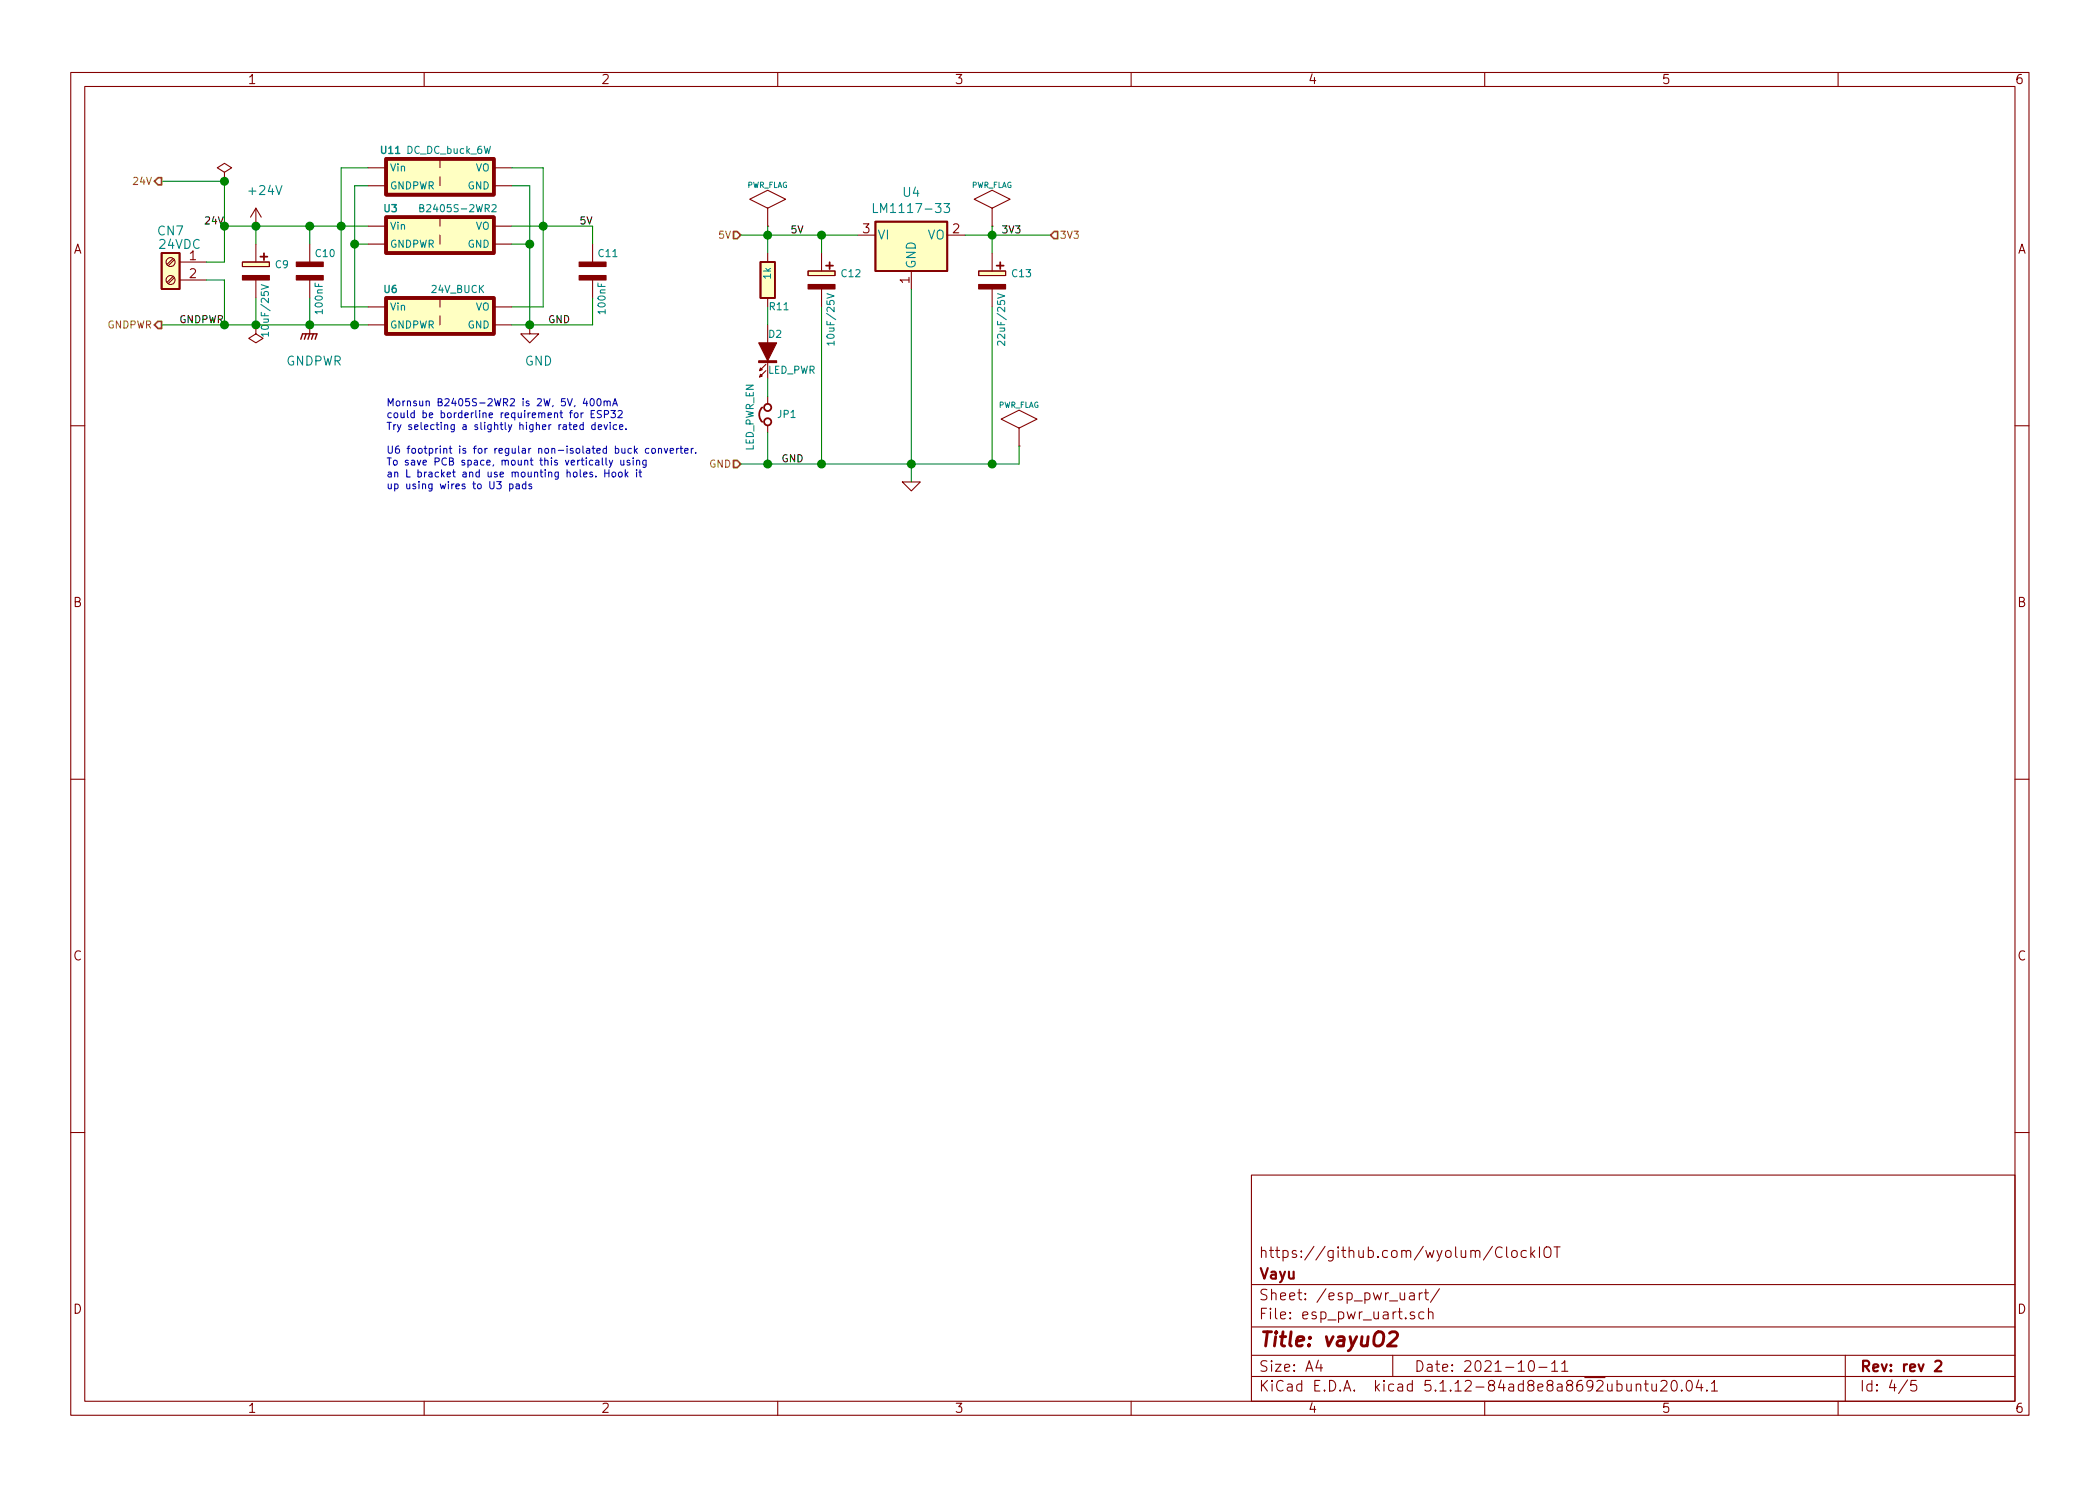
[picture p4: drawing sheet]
EESchema Schematic File Version 4
EELAYER 30 0
EELAYER END
$Descr A4 11693 8268
encoding utf-8
Sheet 4 5
Title "vayuO2"
Date "2021-10-11"
Rev "rev 2"
Comp "Vayu"
Comment1 "https://github.com/wyolum/ClockIOT"
Comment2 ""
Comment3 ""
Comment4 ""
$EndDescr
$Comp
L AA_vayuO2_symbols:R R11
U 1 1
P 4275 1550
F 0 "R11" H 4150 1700 40  0000 L CNN
F 1 "1k" V 4275 1475 40  0000 L CNN
F 2 "AA_vayu:R_0603_1608Metric" V 4205 1550 30  0001 C CNN
F 3 "" H 4275 1550 30  0000 C CNN
	1    4275 1550
	-1   0    0    1   
$EndComp
$Comp
L AA_vayuO2_symbols:AP1117-33 U4
U 1 1
P 5075 1300
F 0 "U4" H 5075 1540 50  0000 C CNN
F 1 "LM1117-33" H 5075 1450 50  0000 C CNN
F 2 "AA_vayu:TO-252-3_TabPin2" H 5075 1500 50  0001 C CNN
F 3 "http://www.diodes.com/datasheets/AP1117.pdf" H 5175 1050 50  0001 C CNN
F 4 "mfr_pn" H 5075 1300 50  0001 C CNN "manf#"
	1    5075 1300
	1    0    0    -1  
$EndComp
Wire Wire Line
	4125 1300 4275 1300
Wire Wire Line
	4275 1250 4275 1300
Wire Wire Line
	4575 1300 4575 1400
Connection ~ 4575 1300
Wire Wire Line
	5375 1300 5525 1300
Wire Wire Line
	5525 1250 5525 1300
Wire Wire Line
	5525 2575 5525 1700
Wire Wire Line
	4125 2575 4275 2575
Wire Wire Line
	4275 1800 4275 1700
Wire Wire Line
	4575 2575 4575 1700
Connection ~ 4575 2575
Wire Wire Line
	5075 1600 5075 2575
Connection ~ 5075 2575
Wire Wire Line
	4275 2100 4275 2200
Wire Wire Line
	4275 2575 4275 2400
$Comp
L AA_vayuO2_symbols:GND #PWR03
U 1 1
P 5075 2675
F 0 "#PWR03" H 5075 2675 30  0001 C CNN
F 1 "GND" H 5075 2600 30  0001 C CNN
F 2 "" H 5075 2675 60  0000 C CNN
F 3 "" H 5075 2675 60  0000 C CNN
	1    5075 2675
	1    0    0    -1  
$EndComp
Connection ~ 4275 2575
Connection ~ 4275 1300
Connection ~ 5525 1300
Text Label 4400 1300 0    40   ~ 0
5V
Text Label 5575 1300 0    40   ~ 0
3V3
Text Label 4350 2575 0    40   ~ 0
GND
Text HLabel 4125 2575 0    40   Input ~ 0
GND
Text HLabel 4125 1300 0    40   Input ~ 0
5V
Text HLabel 5850 1300 2    40   Input ~ 0
3V3
$Comp
L AA_vayuO2_symbols:Jumper_NC_Small JP1
U 1 1
P 4275 2300
F 0 "JP1" V 4275 2250 40  0000 R CNN
F 1 "LED_PWR_EN" H 4450 2400 40  0000 R CNN
F 2 "AA_vayu:R_0402" H 4275 2300 50  0001 C CNN
F 3 "" H 4275 2300 50  0001 C CNN
	1    4275 2300
	0    -1   -1   0   
$EndComp
$Comp
L AA_vayuO2_symbols:C_POL C12
U 1 1
P 4575 1550
F 0 "C12" H 4678 1588 40  0000 L CNN
F 1 "10uF/25V" V 4625 1175 40  0000 L CNN
F 2 "AA_vayu:CP_Elec_6.3x7.7" H 4575 1550 60  0001 C CNN
F 3 "" H 4575 1550 60  0000 C CNN
	1    4575 1550
	1    0    0    -1  
$EndComp
$Comp
L AA_vayuO2_symbols:C_POL C13
U 1 1
P 5525 1550
F 0 "C13" H 5628 1588 40  0000 L CNN
F 1 "22uF/25V" V 5575 1175 40  0000 L CNN
F 2 "AA_vayu:CP_Elec_6.3x7.7" H 5525 1550 60  0001 C CNN
F 3 "" H 5525 1550 60  0000 C CNN
	1    5525 1550
	1    0    0    -1  
$EndComp
$Comp
L AA_vayuO2_symbols:LED D2
U 1 1
P 4275 1950
F 0 "D2" V 4175 1950 40  0000 L CNN
F 1 "LED_PWR" V 4375 1950 40  0000 L CNN
F 2 "AA_vayu:LED_0603_1608Metric" H 4275 1950 60  0001 C CNN
F 3 "" H 4275 1950 60  0000 C CNN
F 4 "LED SS 5MM 625NM RED DIFF" H 4275 2150 60  0001 L CNN "Field4"
F 5 "2V, 10mA" H 4275 2250 60  0001 L CNN "Field5"
F 6 "Round with Domed Top, 5mm, T-1 3/4" H 4275 2350 60  0001 L CNN "Field6"
F 7 "Kingbright Corp" H 4275 2450 60  0001 L CNN "Field7"
F 8 "WP7113ID" H 4275 2550 60  0001 L CNN "Field8"
F 9 "Digikey" H 4275 2650 60  0001 L CNN "Field9"
F 10 "754-1264-ND" H 4275 2750 60  0001 L CNN "Field10"
F 11 "http://www.digikey.com/product-detail/en/WP7113ID/754-1264-ND/1747663" H 4275 2850 60  0001 L CNN "Field11"
	1    4275 1950
	0    1    1    0   
$EndComp
$Comp
L AA_vayuO2_symbols:PWR_FLAG #FLG03
U 1 1
P 5525 1250
F 0 "#FLG03" H 5525 1525 30  0001 C CNN
F 1 "PWR_FLAG" H 5525 1480 30  0000 C CNN
F 2 "" H 5525 1250 60  0000 C CNN
F 3 "" H 5525 1250 60  0000 C CNN
F 4 "Value" H 5525 1250 50  0001 C CNN "manf#"
	1    5525 1250
	1    0    0    -1  
$EndComp
$Comp
L AA_vayuO2_symbols:PWR_FLAG #FLG02
U 1 1
P 4275 1250
F 0 "#FLG02" H 4275 1525 30  0001 C CNN
F 1 "PWR_FLAG" H 4275 1480 30  0000 C CNN
F 2 "" H 4275 1250 60  0000 C CNN
F 3 "" H 4275 1250 60  0000 C CNN
F 4 "Value" H 4275 1250 50  0001 C CNN "manf#"
	1    4275 1250
	1    0    0    -1  
$EndComp
$Comp
L AA_vayuO2_symbols:PWR_FLAG #FLG04
U 1 1
P 5675 2475
F 0 "#FLG04" H 5675 2750 30  0001 C CNN
F 1 "PWR_FLAG" H 5675 2705 30  0000 C CNN
F 2 "" H 5675 2475 60  0000 C CNN
F 3 "" H 5675 2475 60  0000 C CNN
F 4 "Value" H 5675 2475 50  0001 C CNN "manf#"
	1    5675 2475
	1    0    0    -1  
$EndComp
Wire Wire Line
	5675 2575 5675 2475
Connection ~ 5525 2575
Wire Wire Line
	4575 1300 4775 1300
Wire Wire Line
	4575 2575 5075 2575
Wire Wire Line
	5075 2575 5075 2675
Wire Wire Line
	5075 2575 5525 2575
Wire Wire Line
	4275 2575 4575 2575
Wire Wire Line
	4275 1300 4575 1300
Wire Wire Line
	4275 1300 4275 1400
Wire Wire Line
	5525 1300 5850 1300
Wire Wire Line
	5525 1300 5525 1400
Wire Wire Line
	5525 2575 5675 2575
$Comp
L AA_vayuO2_symbols:Screw_Terminal_01x02 CN7
U 1 1
P 950 1450
F 0 "CN7" H 950 1625 50  0000 C CNN
F 1 "24VDC" H 900 1550 50  0000 C CNN
F 2 "AA_vayu:JST_EH_B2B-EH-A_1x02_P2.50mm_Vertical" H 950 1450 50  0001 C CNN
F 3 "~" H 950 1450 50  0001 C CNN
	1    950  1450
	-1   0    0    -1  
$EndComp
$Comp
L AA_vayuO2_symbols:C_POL C9
U 1 1
P 1425 1500
F 0 "C9" H 1528 1538 40  0000 L CNN
F 1 "10uF/25V" V 1475 1125 40  0000 L CNN
F 2 "AA_vayu:CP_Elec_6.3x7.7" H 1425 1500 60  0001 C CNN
F 3 "" H 1425 1500 60  0000 C CNN
	1    1425 1500
	1    0    0    -1  
$EndComp
$Comp
L AA_vayuO2_symbols:C_NP C10
U 1 1
P 1725 1500
F 0 "C10" H 1750 1600 40  0000 L CNN
F 1 "100nF" V 1775 1250 40  0000 L CNN
F 2 "AA_vayu:C_0603_1608Metric" H 1725 1500 60  0001 C CNN
F 3 "" H 1725 1500 60  0000 C CNN
F 4 "Value" H 1725 1500 50  0001 C CNN "manf#"
	1    1725 1500
	1    0    0    -1  
$EndComp
$Comp
L AA_vayuO2_symbols:DC_DC_buck_2W U3
U 1 1
P 2450 1300
AR Path="/6173F60B" Ref="U3"  Part="1" 
AR Path="/5A452227/6173F60B" Ref="U3"  Part="1" 
F 0 "U3" H 2175 1450 40  0000 C CNB
F 1 "B2405S-2WR2" H 2550 1450 40  0000 C CNN
F 2 "AA_vayu:DC_DC_conv_2W" H 2450 1500 50  0001 C CNN
F 3 "" H 2550 1050 50  0001 C CNN
F 4 "Mornsun" H 2450 1300 50  0001 C CNN "Mfr"
	1    2450 1300
	1    0    0    -1  
$EndComp
Wire Wire Line
	2050 1250 1900 1250
Wire Wire Line
	1250 1250 1250 1450
Wire Wire Line
	1250 1450 1150 1450
Wire Wire Line
	1425 1350 1425 1250
Connection ~ 1425 1250
Wire Wire Line
	1425 1250 1250 1250
Wire Wire Line
	1725 1350 1725 1250
Connection ~ 1725 1250
Wire Wire Line
	1725 1250 1425 1250
$Comp
L AA_vayuO2_symbols:C_NP C11
U 1 1
P 3300 1500
F 0 "C11" H 3325 1600 40  0000 L CNN
F 1 "100nF" V 3350 1250 40  0000 L CNN
F 2 "AA_vayu:C_0603_1608Metric" H 3300 1500 60  0001 C CNN
F 3 "" H 3300 1500 60  0000 C CNN
F 4 "Value" H 3300 1500 50  0001 C CNN "manf#"
	1    3300 1500
	1    0    0    -1  
$EndComp
Wire Wire Line
	2850 1250 3025 1250
Wire Wire Line
	3300 1250 3300 1350
Wire Wire Line
	3300 1650 3300 1800
Wire Wire Line
	1250 1800 1250 1550
Wire Wire Line
	1250 1550 1150 1550
Wire Wire Line
	1425 1650 1425 1800
Wire Wire Line
	1250 1800 1425 1800
Connection ~ 1425 1800
Wire Wire Line
	1425 1800 1725 1800
Wire Wire Line
	1725 1650 1725 1800
$Comp
L power:+24V #PWR02
U 1 1
P 1425 1250
F 0 "#PWR02" H 1425 1100 50  0001 C CNN
F 1 "+24V" H 1475 1450 50  0000 C CNN
F 2 "" H 1425 1250 50  0001 C CNN
F 3 "" H 1425 1250 50  0001 C CNN
	1    1425 1250
	1    0    0    -1  
$EndComp
Text Label 1250 1250 2    40   ~ 0
24V
Text Label 3225 1250 0    40   ~ 0
5V
Text Label 1250 1800 2    40   ~ 0
GNDPWR
Text Notes 2150 2725 0    40   ~ 0
Mornsun B2405S-2WR2 is 2W, 5V, 400mA\ncould be borderline requirement for ESP32\nTry selecting a slightly higher rated device.\n\nU6 footprint is for regular non-isolated buck converter.\nTo save PCB space, mount this vertically using\nan L bracket and use mounting holes. Hook it\nup using wires to U3 pads
Text HLabel 900  1000 0    40   Output ~ 0
24V
Wire Wire Line
	900  1000 1250 1000
Wire Wire Line
	1250 1000 1250 1250
Connection ~ 1250 1250
$Comp
L power:PWR_FLAG #FLG0101
U 1 1
P 1250 1000
F 0 "#FLG0101" H 1250 1075 50  0001 C CNN
F 1 "PWR_FLAG" H 1250 1200 50  0001 C CNN
F 2 "" H 1250 1000 50  0001 C CNN
F 3 "~" H 1250 1000 50  0001 C CNN
	1    1250 1000
	1    0    0    -1  
$EndComp
Connection ~ 1250 1000
Wire Wire Line
	2050 1350 1975 1350
Wire Wire Line
	1975 1350 1975 1800
Wire Wire Line
	1975 1800 1725 1800
Connection ~ 1725 1800
Wire Wire Line
	2850 1350 2950 1350
Wire Wire Line
	2950 1350 2950 1800
Wire Wire Line
	2950 1800 3300 1800
$Comp
L power:GNDPWR #PWR04
U 1 1
P 1725 1800
F 0 "#PWR04" H 1725 1600 50  0001 C CNN
F 1 "GNDPWR" H 1750 1600 50  0000 C CNN
F 2 "" H 1725 1750 50  0001 C CNN
F 3 "" H 1725 1750 50  0001 C CNN
	1    1725 1800
	1    0    0    -1  
$EndComp
$Comp
L power:GND #PWR05
U 1 1
P 2950 1800
F 0 "#PWR05" H 2950 1550 50  0001 C CNN
F 1 "GND" H 3000 1600 50  0000 C CNN
F 2 "" H 2950 1800 50  0001 C CNN
F 3 "" H 2950 1800 50  0001 C CNN
	1    2950 1800
	1    0    0    -1  
$EndComp
Connection ~ 2950 1800
Text Label 3050 1800 0    40   ~ 0
GND
$Comp
L AA_vayuO2_symbols:DC_DC_buck U6
U 1 1
P 2450 1750
AR Path="/617133F7" Ref="U6"  Part="1" 
AR Path="/5A452227/617133F7" Ref="U6"  Part="1" 
F 0 "U6" H 2175 1900 40  0000 C CNB
F 1 "24V_BUCK" H 2550 1900 40  0000 C CNN
F 2 "AA_vayu:DC_DC_buck_LM2596" H 2450 1950 50  0001 C CNN
F 3 "" H 2550 1500 50  0001 C CNN
F 4 "Mornsun" H 2450 1750 50  0001 C CNN "Mfr"
	1    2450 1750
	1    0    0    -1  
$EndComp
Wire Wire Line
	2050 1800 1975 1800
Connection ~ 1975 1800
Wire Wire Line
	2850 1800 2950 1800
Wire Wire Line
	2050 1700 1900 1700
Wire Wire Line
	1900 1700 1900 1250
Connection ~ 1900 1250
Wire Wire Line
	1900 1250 1725 1250
Wire Wire Line
	2850 1700 3025 1700
Wire Wire Line
	3025 1700 3025 1250
Connection ~ 3025 1250
Wire Wire Line
	3025 1250 3300 1250
Wire Wire Line
	1250 1800 900  1800
Connection ~ 1250 1800
Text HLabel 900  1800 0    40   Output ~ 0
GNDPWR
$Comp
L power:PWR_FLAG #FLG0102
U 1 1
P 1425 1800
F 0 "#FLG0102" H 1425 1875 50  0001 C CNN
F 1 "PWR_FLAG" H 1425 2000 50  0001 C CNN
F 2 "" H 1425 1800 50  0001 C CNN
F 3 "~" H 1425 1800 50  0001 C CNN
	1    1425 1800
	-1   0    0    1   
$EndComp
$Comp
L AA_vayuO2_symbols:DC_DC_buck_6W U11
U 1 1
P 2450 975
F 0 "U11" H 2175 1125 40  0000 C CNB
F 1 "DC_DC_buck_6W" H 2500 1125 40  0000 C CNN
F 2 "AA_vayu:DC_DC_conv_6W" H 1400 725 50  0001 L CNN
F 3 "" H 3500 675 50  0001 L CNN
	1    2450 975 
	1    0    0    -1  
$EndComp
Wire Wire Line
	2050 925  1900 925 
Wire Wire Line
	1900 925  1900 1250
Wire Wire Line
	2050 1025 1975 1025
Wire Wire Line
	1975 1025 1975 1350
Connection ~ 1975 1350
Wire Wire Line
	2850 925  3025 925 
Wire Wire Line
	3025 925  3025 1250
Wire Wire Line
	2850 1025 2950 1025
Wire Wire Line
	2950 1025 2950 1350
Connection ~ 2950 1350
$EndSCHEMATC
